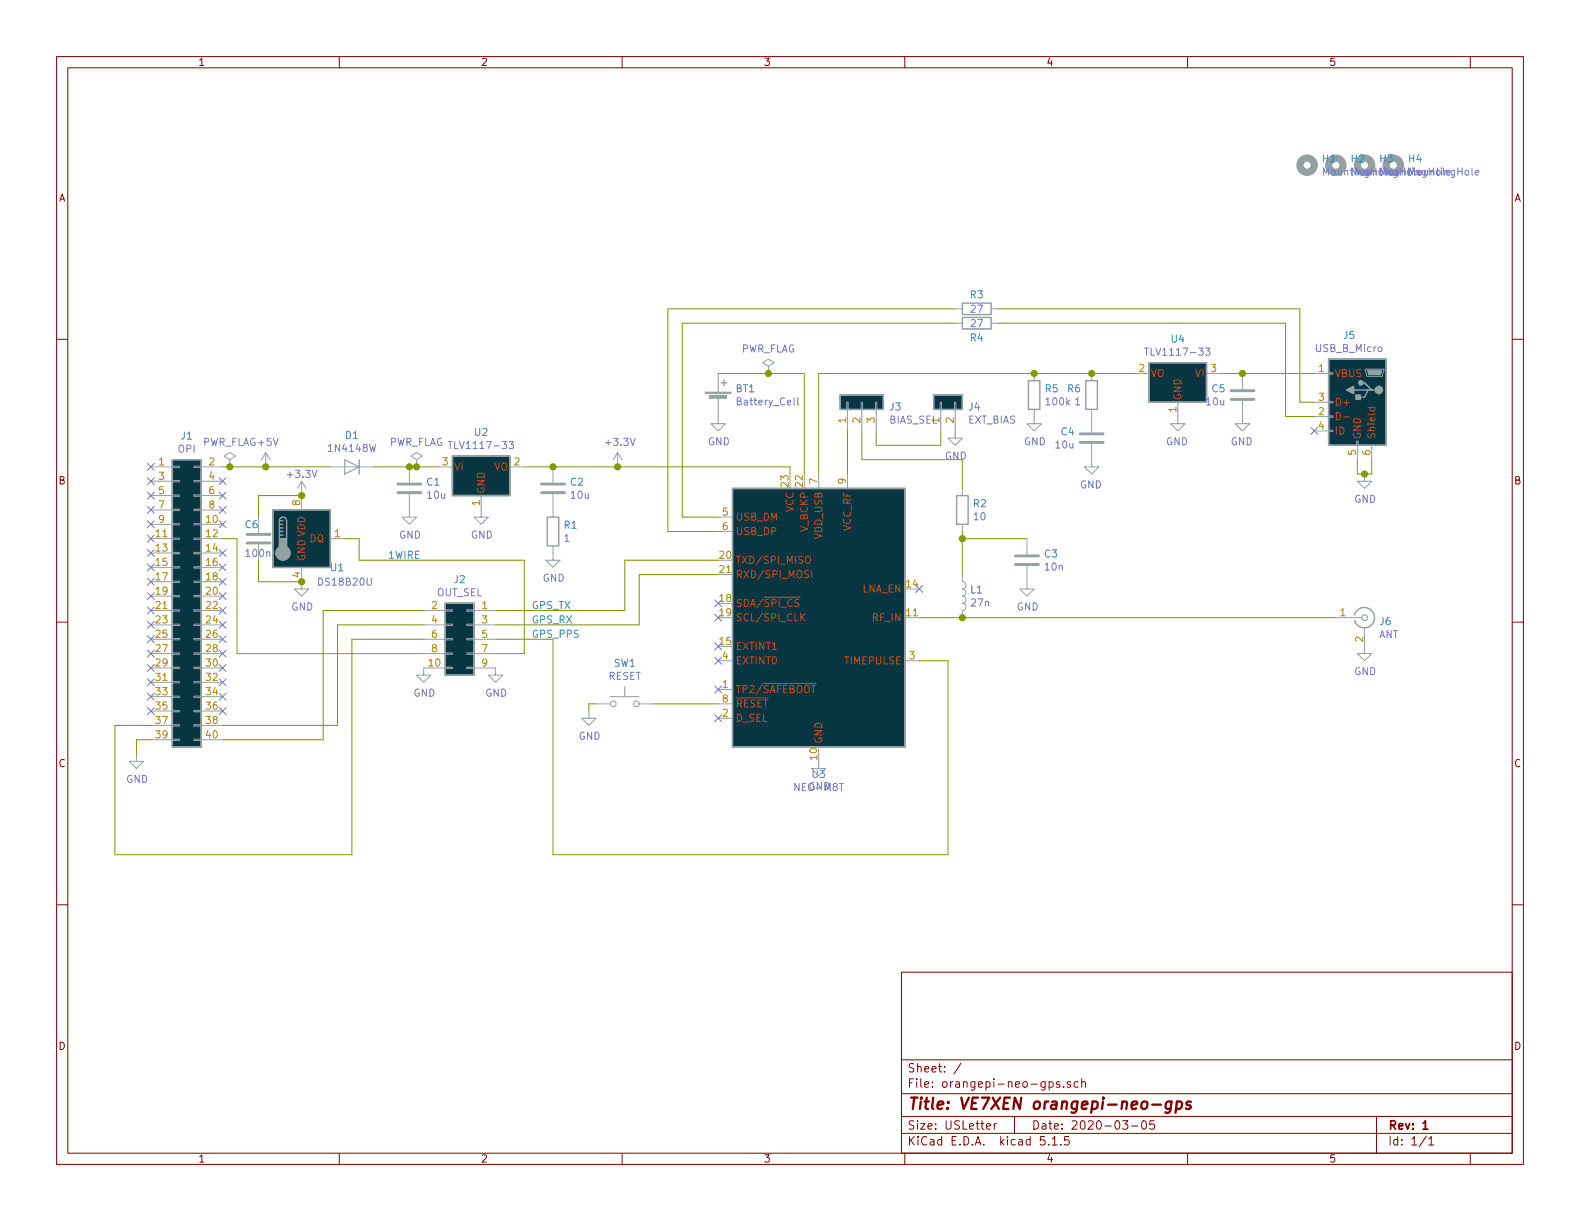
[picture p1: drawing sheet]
EESchema Schematic File Version 4
EELAYER 30 0
EELAYER END
$Descr USLetter 11000 8500
encoding utf-8
Sheet 1 1
Title "VE7XEN orangepi-neo-gps"
Date "2020-03-05"
Rev "1"
Comp ""
Comment1 ""
Comment2 ""
Comment3 ""
Comment4 ""
$EndDescr
$Comp
L RF_GPS:NEO-M8T U3
U 1 1
P 5700 4300
F 0 "U3" H 5700 3211 50  0000 C CNN
F 1 "NEO-M8T" H 5700 3120 50  0000 C CNN
F 2 "RF_GPS:ublox_NEO" H 6100 3350 50  0001 C CNN
F 3 "https://www.u-blox.com/sites/default/files/NEO-LEA-M8T-FW3_DataSheet_%28UBX-15025193%29.pdf" H 5700 4300 50  0001 C CNN
	1    5700 4300
	1    0    0    -1  
$EndComp
$Comp
L Connector:USB_B_Micro J5
U 1 1
P 9450 2800
F 0 "J5" H 9507 3267 50  0000 C CNN
F 1 "USB_B_Micro" H 9507 3176 50  0000 C CNN
F 2 "Connector_USB:USB_Micro-B_Amphenol_10103594-0001LF_Horizontal" H 9600 2750 50  0001 C CNN
F 3 "~" H 9600 2750 50  0001 C CNN
	1    9450 2800
	-1   0    0    -1  
$EndComp
$Comp
L Regulator_Linear:TLV1117-33 U4
U 1 1
P 8200 2600
F 0 "U4" H 8200 2842 50  0000 C CNN
F 1 "TLV1117-33" H 8200 2751 50  0000 C CNN
F 2 "Package_TO_SOT_SMD:SOT-223-3_TabPin2" H 8200 2600 50  0001 C CNN
F 3 "http://www.ti.com/lit/ds/symlink/tlv1117.pdf" H 8200 2600 50  0001 C CNN
	1    8200 2600
	-1   0    0    -1  
$EndComp
$Comp
L Sensor_Temperature:DS18B20U U1
U 1 1
P 2100 3750
F 0 "U1" H 2400 3550 50  0000 R CNN
F 1 "DS18B20U" H 2600 3450 50  0000 R CNN
F 2 "Package_SO:MSOP-8_3x3mm_P0.65mm" H 1150 3500 50  0001 C CNN
F 3 "http://datasheets.maximintegrated.com/en/ds/DS18B20.pdf" H 1950 4000 50  0001 C CNN
	1    2100 3750
	1    0    0    -1  
$EndComp
$Comp
L Connector_Generic:Conn_02x20_Odd_Even J1
U 1 1
P 1250 4150
F 0 "J1" H 1300 5267 50  0000 C CNN
F 1 "OPI" H 1300 5176 50  0000 C CNN
F 2 "Connector_PinSocket_2.54mm:PinSocket_2x20_P2.54mm_Vertical" H 1250 4150 50  0001 C CNN
F 3 "~" H 1250 4150 50  0001 C CNN
	1    1250 4150
	1    0    0    -1  
$EndComp
$Comp
L Connector:Conn_Coaxial J6
U 1 1
P 9500 4300
F 0 "J6" H 9600 4275 50  0000 L CNN
F 1 "ANT" H 9600 4184 50  0000 L CNN
F 2 "Connector_Coaxial:SMA_Molex_73251-1153_EdgeMount_Horizontal" H 9500 4300 50  0001 C CNN
F 3 " ~" H 9500 4300 50  0001 C CNN
	1    9500 4300
	1    0    0    -1  
$EndComp
$Comp
L Diode:1N4148W D1
U 1 1
P 2450 3250
F 0 "D1" H 2450 3033 50  0000 C CNN
F 1 "1N4148W" H 2450 3124 50  0000 C CNN
F 2 "Diode_SMD:D_SOD-123" H 2450 3250 50  0001 C CNN
F 3 "~" H 2450 3250 50  0001 C CNN
	1    2450 3250
	-1   0    0    1   
$EndComp
$Comp
L Regulator_Linear:TLV1117-33 U2
U 1 1
P 3350 3250
F 0 "U2" H 3350 3492 50  0000 C CNN
F 1 "TLV1117-33" H 3350 3401 50  0000 C CNN
F 2 "Package_TO_SOT_SMD:SOT-223-3_TabPin2" H 3350 3250 50  0001 C CNN
F 3 "http://www.ti.com/lit/ds/symlink/tlv1117.pdf" H 3350 3250 50  0001 C CNN
	1    3350 3250
	1    0    0    -1  
$EndComp
$Comp
L power:GND #PWR0101
U 1 1
P 3350 3550
F 0 "#PWR0101" H 3350 3300 50  0001 C CNN
F 1 "GND" H 3355 3377 50  0000 C CNN
F 2 "" H 3350 3550 50  0001 C CNN
F 3 "" H 3350 3550 50  0001 C CNN
	1    3350 3550
	1    0    0    -1  
$EndComp
$Comp
L Device:Battery_Cell BT1
U 1 1
P 5000 2800
F 0 "BT1" H 5118 2896 50  0000 L CNN
F 1 "Battery_Cell" H 5118 2805 50  0000 L CNN
F 2 "Battery:BatteryHolder_Keystone_1060_1x2032" V 5000 2860 50  0001 C CNN
F 3 "~" V 5000 2860 50  0001 C CNN
	1    5000 2800
	1    0    0    -1  
$EndComp
$Comp
L power:GND #PWR0102
U 1 1
P 5000 2900
F 0 "#PWR0102" H 5000 2650 50  0001 C CNN
F 1 "GND" H 5005 2727 50  0000 C CNN
F 2 "" H 5000 2900 50  0001 C CNN
F 3 "" H 5000 2900 50  0001 C CNN
	1    5000 2900
	1    0    0    -1  
$EndComp
$Comp
L Device:C C2
U 1 1
P 3850 3400
F 0 "C2" H 3965 3446 50  0000 L CNN
F 1 "10u" H 3965 3355 50  0000 L CNN
F 2 "Capacitor_SMD:C_1206_3216Metric_Pad1.42x1.75mm_HandSolder" H 3888 3250 50  0001 C CNN
F 3 "~" H 3850 3400 50  0001 C CNN
	1    3850 3400
	1    0    0    -1  
$EndComp
$Comp
L Device:C C1
U 1 1
P 2850 3400
F 0 "C1" H 2965 3446 50  0000 L CNN
F 1 "10u" H 2965 3355 50  0000 L CNN
F 2 "Capacitor_SMD:C_1206_3216Metric_Pad1.42x1.75mm_HandSolder" H 2888 3250 50  0001 C CNN
F 3 "~" H 2850 3400 50  0001 C CNN
	1    2850 3400
	1    0    0    -1  
$EndComp
$Comp
L power:GND #PWR0103
U 1 1
P 2850 3550
F 0 "#PWR0103" H 2850 3300 50  0001 C CNN
F 1 "GND" H 2855 3377 50  0000 C CNN
F 2 "" H 2850 3550 50  0001 C CNN
F 3 "" H 2850 3550 50  0001 C CNN
	1    2850 3550
	1    0    0    -1  
$EndComp
$Comp
L Device:R R1
U 1 1
P 3850 3700
F 0 "R1" H 3920 3746 50  0000 L CNN
F 1 "1" H 3920 3655 50  0000 L CNN
F 2 "Resistor_SMD:R_0805_2012Metric_Pad1.15x1.40mm_HandSolder" V 3780 3700 50  0001 C CNN
F 3 "~" H 3850 3700 50  0001 C CNN
	1    3850 3700
	1    0    0    -1  
$EndComp
Wire Wire Line
	9150 2600 8650 2600
$Comp
L power:GND #PWR0104
U 1 1
P 8200 2900
F 0 "#PWR0104" H 8200 2650 50  0001 C CNN
F 1 "GND" H 8205 2727 50  0000 C CNN
F 2 "" H 8200 2900 50  0001 C CNN
F 3 "" H 8200 2900 50  0001 C CNN
	1    8200 2900
	-1   0    0    -1  
$EndComp
$Comp
L Device:C C5
U 1 1
P 8650 2750
F 0 "C5" H 8765 2796 50  0000 L CNN
F 1 "10u" H 8765 2705 50  0000 L CNN
F 2 "Capacitor_SMD:C_1206_3216Metric_Pad1.42x1.75mm_HandSolder" H 8688 2600 50  0001 C CNN
F 3 "~" H 8650 2750 50  0001 C CNN
	1    8650 2750
	-1   0    0    -1  
$EndComp
Connection ~ 8650 2600
Wire Wire Line
	8650 2600 8500 2600
$Comp
L power:GND #PWR0105
U 1 1
P 8650 2900
F 0 "#PWR0105" H 8650 2650 50  0001 C CNN
F 1 "GND" H 8655 2727 50  0000 C CNN
F 2 "" H 8650 2900 50  0001 C CNN
F 3 "" H 8650 2900 50  0001 C CNN
	1    8650 2900
	-1   0    0    -1  
$EndComp
$Comp
L Device:R R6
U 1 1
P 7600 2750
F 0 "R6" H 7670 2796 50  0000 L CNN
F 1 "1" H 7670 2705 50  0000 L CNN
F 2 "Resistor_SMD:R_0805_2012Metric_Pad1.15x1.40mm_HandSolder" V 7530 2750 50  0001 C CNN
F 3 "~" H 7600 2750 50  0001 C CNN
	1    7600 2750
	-1   0    0    -1  
$EndComp
$Comp
L Device:C C4
U 1 1
P 7600 3050
F 0 "C4" H 7715 3096 50  0000 L CNN
F 1 "10u" H 7715 3005 50  0000 L CNN
F 2 "Capacitor_SMD:C_1206_3216Metric_Pad1.42x1.75mm_HandSolder" H 7638 2900 50  0001 C CNN
F 3 "~" H 7600 3050 50  0001 C CNN
	1    7600 3050
	-1   0    0    -1  
$EndComp
$Comp
L power:GND #PWR0106
U 1 1
P 7600 3200
F 0 "#PWR0106" H 7600 2950 50  0001 C CNN
F 1 "GND" H 7605 3027 50  0000 C CNN
F 2 "" H 7600 3200 50  0001 C CNN
F 3 "" H 7600 3200 50  0001 C CNN
	1    7600 3200
	-1   0    0    -1  
$EndComp
Wire Wire Line
	7900 2600 7600 2600
Wire Wire Line
	5600 3300 5600 2600
Wire Wire Line
	5600 2600 5350 2600
Wire Wire Line
	7600 2600 7200 2600
Wire Wire Line
	5700 2600 5700 3300
Connection ~ 7600 2600
Wire Wire Line
	2850 3250 2900 3250
Connection ~ 2850 3250
Wire Wire Line
	3650 3250 3850 3250
Wire Wire Line
	5500 3250 5500 3300
Connection ~ 3850 3250
$Comp
L power:GND #PWR0107
U 1 1
P 3850 3850
F 0 "#PWR0107" H 3850 3600 50  0001 C CNN
F 1 "GND" H 3855 3677 50  0000 C CNN
F 2 "" H 3850 3850 50  0001 C CNN
F 3 "" H 3850 3850 50  0001 C CNN
	1    3850 3850
	1    0    0    -1  
$EndComp
Wire Wire Line
	1550 5150 2250 5150
Wire Wire Line
	2250 5150 2250 4250
Wire Wire Line
	4350 4250 4350 3900
Wire Wire Line
	4350 3900 5000 3900
Text Label 3700 4250 0    50   ~ 0
GPS_TX
Wire Wire Line
	1550 5050 2350 5050
Wire Wire Line
	2350 5050 2350 4350
Wire Wire Line
	4450 4350 4450 4000
Wire Wire Line
	4450 4000 5000 4000
Text Label 3700 4350 0    50   ~ 0
GPS_RX
$Comp
L power:GND #PWR0108
U 1 1
P 950 5250
F 0 "#PWR0108" H 950 5000 50  0001 C CNN
F 1 "GND" H 955 5077 50  0000 C CNN
F 2 "" H 950 5250 50  0001 C CNN
F 3 "" H 950 5250 50  0001 C CNN
	1    950  5250
	1    0    0    -1  
$EndComp
Wire Wire Line
	950  5250 950  5150
Wire Wire Line
	950  5150 1050 5150
Wire Wire Line
	1050 5050 800  5050
Wire Wire Line
	800  5050 800  5950
Wire Wire Line
	800  5950 2450 5950
Wire Wire Line
	6600 5950 6600 4600
Wire Wire Line
	6600 4600 6400 4600
Text Label 3700 4450 0    50   ~ 0
GPS_PPS
$Comp
L Device:R R5
U 1 1
P 7200 2750
F 0 "R5" H 7270 2796 50  0000 L CNN
F 1 "100k" H 7270 2705 50  0000 L CNN
F 2 "Resistor_SMD:R_0805_2012Metric_Pad1.15x1.40mm_HandSolder" V 7130 2750 50  0001 C CNN
F 3 "~" H 7200 2750 50  0001 C CNN
	1    7200 2750
	1    0    0    -1  
$EndComp
Connection ~ 7200 2600
Wire Wire Line
	7200 2600 5700 2600
$Comp
L power:GND #PWR0109
U 1 1
P 7200 2900
F 0 "#PWR0109" H 7200 2650 50  0001 C CNN
F 1 "GND" H 7205 2727 50  0000 C CNN
F 2 "" H 7200 2900 50  0001 C CNN
F 3 "" H 7200 2900 50  0001 C CNN
	1    7200 2900
	1    0    0    -1  
$EndComp
$Comp
L power:GND #PWR0110
U 1 1
P 9500 3300
F 0 "#PWR0110" H 9500 3050 50  0001 C CNN
F 1 "GND" H 9505 3127 50  0000 C CNN
F 2 "" H 9500 3300 50  0001 C CNN
F 3 "" H 9500 3300 50  0001 C CNN
	1    9500 3300
	1    0    0    -1  
$EndComp
Wire Wire Line
	9450 3200 9450 3300
Wire Wire Line
	9450 3300 9500 3300
Wire Wire Line
	9550 3200 9550 3300
Wire Wire Line
	9550 3300 9500 3300
Connection ~ 9500 3300
Wire Wire Line
	9150 2800 9050 2800
Wire Wire Line
	9050 2800 9050 2150
Wire Wire Line
	4650 2150 4650 3700
Wire Wire Line
	4650 3700 5000 3700
Wire Wire Line
	9150 2900 8950 2900
Wire Wire Line
	8950 2900 8950 2250
Wire Wire Line
	4750 2250 4750 3600
Wire Wire Line
	4750 3600 5000 3600
$Comp
L Device:R R3
U 1 1
P 6800 2150
F 0 "R3" V 6700 2150 50  0000 C CNN
F 1 "27" V 6800 2150 50  0000 C CNN
F 2 "Resistor_SMD:R_0805_2012Metric_Pad1.15x1.40mm_HandSolder" V 6730 2150 50  0001 C CNN
F 3 "~" H 6800 2150 50  0001 C CNN
	1    6800 2150
	0    1    1    0   
$EndComp
$Comp
L Device:R R4
U 1 1
P 6800 2250
F 0 "R4" V 6900 2250 50  0000 C CNN
F 1 "27" V 6800 2250 50  0000 C CNN
F 2 "Resistor_SMD:R_0805_2012Metric_Pad1.15x1.40mm_HandSolder" V 6730 2250 50  0001 C CNN
F 3 "~" H 6800 2250 50  0001 C CNN
	1    6800 2250
	0    1    1    0   
$EndComp
Wire Wire Line
	4650 2150 6650 2150
Wire Wire Line
	6650 2250 4750 2250
Wire Wire Line
	6950 2150 9050 2150
Wire Wire Line
	8950 2250 6950 2250
$Comp
L Switch:SW_Push SW1
U 1 1
P 4350 4900
F 0 "SW1" H 4350 5185 50  0000 C CNN
F 1 "RESET" H 4350 5094 50  0000 C CNN
F 2 "Button_Switch_SMD:SW_Push_1P1T_NO_6x6mm_H9.5mm" H 4350 5100 50  0001 C CNN
F 3 "~" H 4350 5100 50  0001 C CNN
	1    4350 4900
	1    0    0    -1  
$EndComp
$Comp
L power:GND #PWR0111
U 1 1
P 4100 4950
F 0 "#PWR0111" H 4100 4700 50  0001 C CNN
F 1 "GND" H 4105 4777 50  0000 C CNN
F 2 "" H 4100 4950 50  0001 C CNN
F 3 "" H 4100 4950 50  0001 C CNN
	1    4100 4950
	1    0    0    -1  
$EndComp
Wire Wire Line
	4100 4950 4100 4900
Wire Wire Line
	4100 4900 4150 4900
Wire Wire Line
	4550 4900 5000 4900
$Comp
L power:GND #PWR0112
U 1 1
P 2100 4050
F 0 "#PWR0112" H 2100 3800 50  0001 C CNN
F 1 "GND" H 2105 3877 50  0000 C CNN
F 2 "" H 2100 4050 50  0001 C CNN
F 3 "" H 2100 4050 50  0001 C CNN
	1    2100 4050
	1    0    0    -1  
$EndComp
Wire Wire Line
	6400 4300 6700 4300
$Comp
L Device:R R2
U 1 1
P 6700 3550
F 0 "R2" H 6770 3596 50  0000 L CNN
F 1 "10" H 6770 3505 50  0000 L CNN
F 2 "Resistor_SMD:R_0805_2012Metric_Pad1.15x1.40mm_HandSolder" V 6630 3550 50  0001 C CNN
F 3 "~" H 6700 3550 50  0001 C CNN
	1    6700 3550
	1    0    0    -1  
$EndComp
$Comp
L Device:L L1
U 1 1
P 6700 4150
F 0 "L1" H 6752 4196 50  0000 L CNN
F 1 "27n" H 6752 4105 50  0000 L CNN
F 2 "Inductor_SMD:L_0805_2012Metric_Pad1.15x1.40mm_HandSolder" H 6700 4150 50  0001 C CNN
F 3 "~" H 6700 4150 50  0001 C CNN
	1    6700 4150
	1    0    0    -1  
$EndComp
Wire Wire Line
	6700 3200 6700 3400
Wire Wire Line
	6700 3700 6700 3750
$Comp
L Device:C C3
U 1 1
P 7150 3900
F 0 "C3" H 7265 3946 50  0000 L CNN
F 1 "10n" H 7265 3855 50  0000 L CNN
F 2 "Capacitor_SMD:C_0805_2012Metric_Pad1.15x1.40mm_HandSolder" H 7188 3750 50  0001 C CNN
F 3 "~" H 7150 3900 50  0001 C CNN
	1    7150 3900
	1    0    0    -1  
$EndComp
$Comp
L power:GND #PWR0113
U 1 1
P 7150 4050
F 0 "#PWR0113" H 7150 3800 50  0001 C CNN
F 1 "GND" H 7155 3877 50  0000 C CNN
F 2 "" H 7150 4050 50  0001 C CNN
F 3 "" H 7150 4050 50  0001 C CNN
	1    7150 4050
	1    0    0    -1  
$EndComp
Wire Wire Line
	7150 3750 6700 3750
Connection ~ 6700 3750
Wire Wire Line
	6700 3750 6700 4000
$Comp
L power:GND #PWR0114
U 1 1
P 9500 4500
F 0 "#PWR0114" H 9500 4250 50  0001 C CNN
F 1 "GND" H 9505 4327 50  0000 C CNN
F 2 "" H 9500 4500 50  0001 C CNN
F 3 "" H 9500 4500 50  0001 C CNN
	1    9500 4500
	1    0    0    -1  
$EndComp
$Comp
L Connector_Generic:Conn_01x03 J3
U 1 1
P 6000 2800
F 0 "J3" V 5964 2612 50  0000 R CNN
F 1 "BIAS_SEL" V 5873 2612 50  0000 R CNN
F 2 "Connector_PinHeader_2.54mm:PinHeader_1x03_P2.54mm_Vertical" H 6000 2800 50  0001 C CNN
F 3 "~" H 6000 2800 50  0001 C CNN
	1    6000 2800
	0    -1   -1   0   
$EndComp
Wire Wire Line
	6700 4300 9300 4300
Connection ~ 6700 4300
Wire Wire Line
	5900 3000 5900 3300
Wire Wire Line
	6000 3000 6000 3200
Wire Wire Line
	6000 3200 6700 3200
$Comp
L Connector_Generic:Conn_01x02 J4
U 1 1
P 6550 2800
F 0 "J4" V 6514 2612 50  0000 R CNN
F 1 "EXT_BIAS" V 6423 2612 50  0000 R CNN
F 2 "Connector_Molex:Molex_KK-254_AE-6410-02A_1x02_P2.54mm_Vertical" H 6550 2800 50  0001 C CNN
F 3 "~" H 6550 2800 50  0001 C CNN
	1    6550 2800
	0    -1   -1   0   
$EndComp
Wire Wire Line
	6100 3000 6100 3100
Wire Wire Line
	6100 3100 6550 3100
Wire Wire Line
	6550 3100 6550 3000
$Comp
L power:GND #PWR0115
U 1 1
P 6650 3000
F 0 "#PWR0115" H 6650 2750 50  0001 C CNN
F 1 "GND" H 6655 2827 50  0000 C CNN
F 2 "" H 6650 3000 50  0001 C CNN
F 3 "" H 6650 3000 50  0001 C CNN
	1    6650 3000
	1    0    0    -1  
$EndComp
$Comp
L power:+5V #PWR0116
U 1 1
P 1850 3250
F 0 "#PWR0116" H 1850 3100 50  0001 C CNN
F 1 "+5V" H 1865 3423 50  0000 C CNN
F 2 "" H 1850 3250 50  0001 C CNN
F 3 "" H 1850 3250 50  0001 C CNN
	1    1850 3250
	1    0    0    -1  
$EndComp
Connection ~ 1850 3250
Wire Wire Line
	1850 3250 1600 3250
$Comp
L power:+3.3V #PWR0117
U 1 1
P 4300 3250
F 0 "#PWR0117" H 4300 3100 50  0001 C CNN
F 1 "+3.3V" H 4315 3423 50  0000 C CNN
F 2 "" H 4300 3250 50  0001 C CNN
F 3 "" H 4300 3250 50  0001 C CNN
	1    4300 3250
	1    0    0    -1  
$EndComp
Connection ~ 4300 3250
Wire Wire Line
	4300 3250 5500 3250
Wire Wire Line
	3850 3250 4300 3250
$Comp
L power:+3.3V #PWR0118
U 1 1
P 2100 3450
F 0 "#PWR0118" H 2100 3300 50  0001 C CNN
F 1 "+3.3V" H 2100 3600 50  0000 C CNN
F 2 "" H 2100 3450 50  0001 C CNN
F 3 "" H 2100 3450 50  0001 C CNN
	1    2100 3450
	1    0    0    -1  
$EndComp
$Comp
L Mechanical:MountingHole H1
U 1 1
P 9100 1150
F 0 "H1" H 9200 1196 50  0000 L CNN
F 1 "MountingHole" H 9200 1105 50  0000 L CNN
F 2 "MountingHole:MountingHole_3.2mm_M3_ISO7380_Pad" H 9100 1150 50  0001 C CNN
F 3 "~" H 9100 1150 50  0001 C CNN
	1    9100 1150
	1    0    0    -1  
$EndComp
$Comp
L Mechanical:MountingHole H2
U 1 1
P 9300 1150
F 0 "H2" H 9400 1196 50  0000 L CNN
F 1 "MountingHole" H 9400 1105 50  0000 L CNN
F 2 "MountingHole:MountingHole_3.2mm_M3_ISO7380_Pad" H 9300 1150 50  0001 C CNN
F 3 "~" H 9300 1150 50  0001 C CNN
	1    9300 1150
	1    0    0    -1  
$EndComp
$Comp
L Mechanical:MountingHole H3
U 1 1
P 9500 1150
F 0 "H3" H 9600 1196 50  0000 L CNN
F 1 "MountingHole" H 9600 1105 50  0000 L CNN
F 2 "MountingHole:MountingHole_3.2mm_M3_ISO7380_Pad" H 9500 1150 50  0001 C CNN
F 3 "~" H 9500 1150 50  0001 C CNN
	1    9500 1150
	1    0    0    -1  
$EndComp
$Comp
L Mechanical:MountingHole H4
U 1 1
P 9700 1150
F 0 "H4" H 9800 1196 50  0000 L CNN
F 1 "MountingHole" H 9800 1105 50  0000 L CNN
F 2 "MountingHole:MountingHole_3.2mm_M3_ISO7380_Pad" H 9700 1150 50  0001 C CNN
F 3 "~" H 9700 1150 50  0001 C CNN
	1    9700 1150
	1    0    0    -1  
$EndComp
Wire Wire Line
	4350 4250 3450 4250
Wire Wire Line
	4450 4350 3450 4350
Wire Wire Line
	3450 4450 3850 4450
Wire Wire Line
	3850 4450 3850 5950
Wire Wire Line
	3850 5950 6600 5950
Wire Wire Line
	2450 4450 2450 5950
$Comp
L Connector_Generic:Conn_02x05_Odd_Even J2
U 1 1
P 3250 4450
F 0 "J2" H 3300 4867 50  0000 C CNN
F 1 "OUT_SEL" H 3300 4776 50  0000 C CNN
F 2 "Connector_PinHeader_2.54mm:PinHeader_2x05_P2.54mm_Vertical" H 3250 4450 50  0001 C CNN
F 3 "~" H 3250 4450 50  0001 C CNN
	1    3250 4450
	-1   0    0    -1  
$EndComp
$Comp
L power:GND #PWR0119
U 1 1
P 2950 4650
F 0 "#PWR0119" H 2950 4400 50  0001 C CNN
F 1 "GND" H 2955 4477 50  0000 C CNN
F 2 "" H 2950 4650 50  0001 C CNN
F 3 "" H 2950 4650 50  0001 C CNN
	1    2950 4650
	1    0    0    -1  
$EndComp
$Comp
L power:GND #PWR0120
U 1 1
P 3450 4650
F 0 "#PWR0120" H 3450 4400 50  0001 C CNN
F 1 "GND" H 3455 4477 50  0000 C CNN
F 2 "" H 3450 4650 50  0001 C CNN
F 3 "" H 3450 4650 50  0001 C CNN
	1    3450 4650
	1    0    0    -1  
$EndComp
Wire Wire Line
	1550 3750 1650 3750
Wire Wire Line
	1650 3750 1650 4550
Wire Wire Line
	2400 3750 2500 3750
Wire Wire Line
	2500 3750 2500 3900
Wire Wire Line
	2500 3900 3650 3900
Wire Wire Line
	3650 3900 3650 4550
Wire Wire Line
	3650 4550 3450 4550
Text Label 2700 3900 0    50   ~ 0
1WIRE
Wire Wire Line
	1850 3250 2300 3250
Wire Wire Line
	2600 3250 2850 3250
NoConn ~ 1050 3250
NoConn ~ 1050 3350
NoConn ~ 1050 3450
NoConn ~ 1050 3550
NoConn ~ 1050 3650
NoConn ~ 1050 3750
NoConn ~ 1050 3850
NoConn ~ 1050 3950
NoConn ~ 1050 4050
NoConn ~ 1050 4150
NoConn ~ 1050 4250
NoConn ~ 1050 4350
NoConn ~ 1050 4450
NoConn ~ 1050 4550
NoConn ~ 1050 4650
NoConn ~ 1050 4750
NoConn ~ 1050 4850
NoConn ~ 1050 4950
NoConn ~ 1550 3350
NoConn ~ 1550 3450
NoConn ~ 1550 3550
NoConn ~ 1550 3650
NoConn ~ 1550 3850
NoConn ~ 1550 3950
NoConn ~ 1550 4050
NoConn ~ 1550 4150
NoConn ~ 1550 4250
NoConn ~ 1550 4350
NoConn ~ 1550 4450
NoConn ~ 1550 4550
NoConn ~ 1550 4650
NoConn ~ 1550 4750
NoConn ~ 1550 4850
NoConn ~ 1550 4950
$Comp
L power:PWR_FLAG #FLG0101
U 1 1
P 1600 3250
F 0 "#FLG0101" H 1600 3325 50  0001 C CNN
F 1 "PWR_FLAG" H 1600 3423 50  0000 C CNN
F 2 "" H 1600 3250 50  0001 C CNN
F 3 "~" H 1600 3250 50  0001 C CNN
	1    1600 3250
	1    0    0    -1  
$EndComp
Connection ~ 1600 3250
Wire Wire Line
	1600 3250 1550 3250
$Comp
L power:PWR_FLAG #FLG0102
U 1 1
P 2900 3250
F 0 "#FLG0102" H 2900 3325 50  0001 C CNN
F 1 "PWR_FLAG" H 2900 3423 50  0000 C CNN
F 2 "" H 2900 3250 50  0001 C CNN
F 3 "~" H 2900 3250 50  0001 C CNN
	1    2900 3250
	1    0    0    -1  
$EndComp
Connection ~ 2900 3250
Wire Wire Line
	2900 3250 3050 3250
$Comp
L power:PWR_FLAG #FLG0103
U 1 1
P 5350 2600
F 0 "#FLG0103" H 5350 2675 50  0001 C CNN
F 1 "PWR_FLAG" H 5350 2773 50  0000 C CNN
F 2 "" H 5350 2600 50  0001 C CNN
F 3 "~" H 5350 2600 50  0001 C CNN
	1    5350 2600
	1    0    0    -1  
$EndComp
Connection ~ 5350 2600
Wire Wire Line
	5350 2600 5000 2600
NoConn ~ 9150 3000
NoConn ~ 6400 4100
NoConn ~ 5000 4200
NoConn ~ 5000 4300
NoConn ~ 5000 4500
NoConn ~ 5000 4600
NoConn ~ 5000 4800
NoConn ~ 5000 5000
$Comp
L power:GND #PWR0121
U 1 1
P 5700 5300
F 0 "#PWR0121" H 5700 5050 50  0001 C CNN
F 1 "GND" H 5705 5127 50  0000 C CNN
F 2 "" H 5700 5300 50  0001 C CNN
F 3 "" H 5700 5300 50  0001 C CNN
	1    5700 5300
	1    0    0    -1  
$EndComp
$Comp
L Device:C C6
U 1 1
P 1800 3750
F 0 "C6" H 1700 3850 50  0000 L CNN
F 1 "100n" H 1700 3650 50  0000 L CNN
F 2 "Capacitor_SMD:C_0805_2012Metric_Pad1.15x1.40mm_HandSolder" H 1838 3600 50  0001 C CNN
F 3 "~" H 1800 3750 50  0001 C CNN
	1    1800 3750
	1    0    0    -1  
$EndComp
Wire Wire Line
	1800 3600 1800 3450
Wire Wire Line
	1800 3450 2100 3450
Connection ~ 2100 3450
Wire Wire Line
	1800 3900 1800 4050
Wire Wire Line
	1800 4050 2100 4050
Connection ~ 2100 4050
Wire Wire Line
	2350 4350 2950 4350
Wire Wire Line
	2250 4250 2950 4250
Wire Wire Line
	2450 4450 2950 4450
Wire Wire Line
	1650 4550 2950 4550
$EndSCHEMATC
